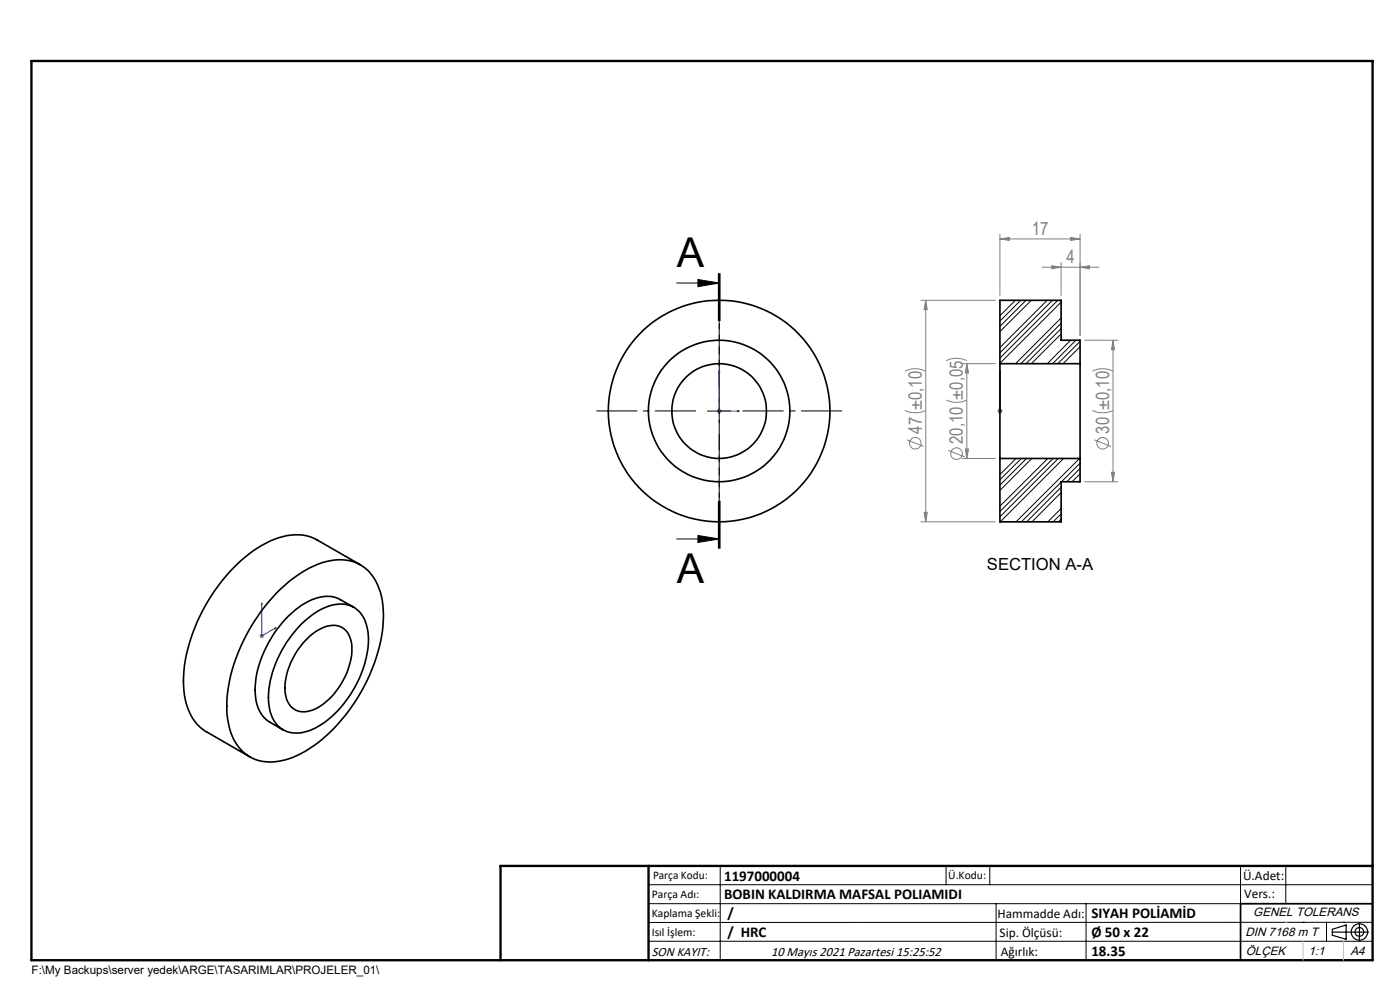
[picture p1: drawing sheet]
<svg xmlns="http://www.w3.org/2000/svg" width="297mm" height="210mm" viewBox="0 0 297 210" stroke-linecap="round" stroke-linejoin="round" font-family="sans-serif">
<g fill="none" stroke="#808080" stroke-width=".21">
<path d="M212.1 50.7l2-.3v.6zM212.1 49.7v13M212.1 50.7h17M221.1 56.7h12M223.1 56.4l2 .3-2 .3zM225.1 55.7v7M227.1 50.4l2 .3-2 .3zM229.1 49.7v21.5M229.1 56.7l2-.3v.6zM192 78.7a4.9 4.9 0 0 1 4.4 0M195.4 63.7h15.7M196.4 63.7v47"/>
<path d="M196.4 63.7l.3 2h-.7zM200.7 76.5a5.1 5.1 0 0 1 4.4 0M204.1 77.1h7M205.1 77.1v20.2M205.1 77.1l.4 2h-.7zM230.1 72.2h7M231.7 78.7a4.8 4.8 0 0 1 4.4 0M236.1 72.2v30M236.1 72.2l.3 2h-.6zM152 87.2h1.1M152.2 86.8l.7 .8M152.6 86.7v1"/>
<path d="M152.9 86.8l-.7 .8M192 87.1a5.2 5.2 0 0 0 4.4 0M192.4 93.3l3.5 1.4M200.7 84.8a4.8 4.8 0 0 0 4.4 0M201.2 95.5l3.5 1.4M204.1 97.3h7M204.8 95.2h.7l-.4 2.1zM211.6 87.2h1M211.8 86.8l.7 .8M212.1 86.7v1M212.5 86.8l-.7 .8M231.7 87.1a5.1 5.1 0 0 0 4.4 0"/>
<path d="M232.2 93.3l3.5 1.4M195.4 110.7h15.7M196 108.7h.7l-.3 2zM230.1 102.2h7M235.8 100.2h.6l-.3 2zM55 134.9h1M55.2 134.5l.7 .7M55.5 134.4v1M55.9 134.5l-.7 .7"/>
<circle cx="194.2" cy="94" r="1.24"/>
<circle cx="202.9" cy="96.2" r="1.24"/>
<circle cx="233.9" cy="94" r="1.23"/>
</g>
<g fill="none" stroke="#000" stroke-width=".21">
<path d="M148.1 59.3l4.5 .7-4.5 .8zM152.4 58v10M152.6 58v10M152.8 58v10M143.5 60h9.1M150.1 87.2h4.9M152.6 84.7v5M143.5 114.3h9.1M148.1 113.6l4.5 .7-4.5 .8zM152.4 106.3v10M152.6 106.3v10M152.8 106.3v10z"/>
<path d="M137.6 187.7h153.6M137.6 191.7h153.6M137.6 199.7h153.6M152.8 183.7v20M200.7 183.7v4M210 183.7v4M211.3 191.7v12M230.4 191.7v12M263.2 183.7v20M272.8 183.7v8M276.4 195.6h.1M281.4 195.6v4.1"/>
<path d="M285 195.6h.1M291.2 195.6l-153.6 .1"/>
</g>
<g fill="none" stroke="#000" stroke-width=".25">
<path d="M282.6 197.7h7.8M282.6 197.1l3-.9v3l-3-.8zM288.4 195.8v3.8M106.2 203.7h185"/>
<circle cx="288.4" cy="197.7" r="1.74"/>
<circle cx="288.4" cy="197.7" r=".93"/>
</g>
<path d="M152.6 78.6v8.6h4.2M152.6 78.6l.1 .4h-.2zM212.1 78.6v.4v-.4M212.1 78.6v8.6M156.4 87.1l.4 .1-.4 .1zM212.1 87.1v.2zM212.1 87.2h.1M55.5 127.9v7l3.1-1.8M55.5 127.9l.1 .3-.1 .1zM58.3 133.2l.3-.1-.3 .3z" fill="none" stroke="#00f" stroke-width=".21"/>
<path d="M147.6 87.2h-21M152.6 82.2v-21M152.6 92.2v21M157.6 87.2h21" fill="none" stroke="#000" stroke-width=".21" stroke-dasharray="15.2 1.3 1.3 1.3" stroke-dashoffset="6.6"/>
<path d="M152.6 58v58.3" fill="none" stroke="#000" stroke-width=".21" stroke-dasharray="6.3 1.3 1.3 1.3" stroke-dashoffset="-.6"/>
<path d="M291.2 191.7h-28v12" fill="none" stroke="#000" stroke-width=".35"/>
<path d="M6.7 12.9h284.5v190.8h-284.5zM137.6 183.7v20M291.2 183.7h-185v20" fill="none" stroke="#000" stroke-width=".5"/>
<path d="M276.4 199.7v4M285 199.7v4" fill="none" stroke="#c0c0c0" stroke-width=".21"/>
<path d="M272.8 195.6h.1" fill="none" stroke="#c0c0c0" stroke-width=".25"/>
<path d="M148.1 59.3l4.5 .7-4.5 .8zM148.1 113.6l4.5 .7-4.5 .8z" fill="#000"/>
<g fill="#00f">
<path d="M156.4 87.1l.4 .1-.4 .1zM152.6 78.6l.1 .4h-.2z"/>
<path d="M58.3 133.2l.3-.1-.3 .3zM55.5 127.9l.1 .3-.1 .1z"/>
<path d="M212.1 87.1v.2zM212.1 78.6v.4zM212.1 87.1v.2zM212.1 78.6v.4z"/>
</g>
<g fill="#808080">
<path d="M229.1 56.7l2-.3v.6zM223.1 56.4l2 .3-2 .3z"/>
<path d="M212.1 50.7l2-.3v.6zM227.1 50.4l2 .3-2 .3z"/>
<path d="M196.4 63.7l.3 2h-.7zM196 108.7h.7l-.3 2zM205.1 77.1l.4 2h-.7zM204.8 95.2h.7l-.4 2.1zM236.1 72.2l.3 2h-.6zM235.8 100.2h.6l-.3 2z"/>
</g>
<g fill="none" stroke="#000" stroke-width=".35">
<path d="M212.1 77.1v20.2M212.1 77.1h17M212.1 77.1v-13.4h13v8.5h4v4.9M229.1 77.1v20.2M212.1 97.3h17M212.1 97.3v13.4h13v-8.5h4v-4.9M76.5 119.8l-9.2-5.3a10.3 10.3 0 0 0-9.1-.1 30.6 30.6 0 0 0-14.1 13.2 33.8 33.8 0 0 0-5.2 17.9 11.6 11.6 0 0 0 4.6 9.5l9.5 5.5M59.4 125.1a21.5 21.5 0 0 1 11.5-6.3 8.6 8.6 0 0 1 9.6 6.2 23.5 23.5 0 0 1-.7 14.6 36.9 36.9 0 0 1-15.1 19.8 12.8 12.8 0 0 1-10.7 1.6 9.9 9.9 0 0 1-5.7-8.3 30.7 30.7 0 0 1 4.4-18.8 37.5 37.5 0 0 1 6.7-8.8zM64 132.3a12.5 12.5 0 0 1 8.4-4.2 5.7 5.7 0 0 1 5.5 5.2 19.8 19.8 0 0 1-3.1 13.3 19.4 19.4 0 0 1-9.4 8.5 5.9 5.9 0 0 1-8.2-4.8 19.2 19.2 0 0 1 3.1-13.3l1.8-2.5zM64.7 136a8.2 8.2 0 0 1 6.7-3.3 4 4 0 0 1 3.2 3.7 15.2 15.2 0 0 1-5.9 12.9 6.1 6.1 0 0 1-6 1.3 4.9 4.9 0 0 1-2.3-4.7 15.7 15.7 0 0 1 4.3-9.9zM75.1 128.8l-2.9-1.6a6.9 6.9 0 0 0-6.8 .4 23.2 23.2 0 0 0-11.2 17.8 8.6 8.6 0 0 0 2.3 7.3l3.5 2.1"/>
<circle cx="152.5" cy="87.2" r="23.5"/>
<circle cx="152.6" cy="87.2" r="15"/>
<circle cx="152.6" cy="87.2" r="10"/>
</g>
<g fill="none" stroke="#000" stroke-width=".21">
<path d="M215.4 63.7l-3.3 3.3M216.5 63.7l-4.4 4.4M217.7 63.7l-5.6 5.5M218.8 63.7l-6.7 6.6M222.1 63.7l-10 10M223.3 63.7l-11.2 11.2M224.4 63.7l-12.3 12.2M225.1 67.4l-9.7 9.7M225.1 68.6l-8.5 8.5M225.1 69.7l-7.4 7.4M225.1 64.1l-13 13M225.1 70.8l-6.3 6.3"/>
<path d="M227.1 72.2l-4.9 4.9M228.2 72.2l-4.9 4.9M229.1 76.9l-.2 .2M229.1 72.4l-4.7 4.7M229.1 73.5l-3.6 3.6M212.2 97.3h-.1M215.5 97.3l-3.4 3.4M216.7 97.3l-4.6 4.5M217.8 97.3l-5.7 5.6M218.9 97.3l-6.8 6.7M222.3 97.3l-10.2 10.1M223.4 97.3l-11.3 11.2"/>
<path d="M224.5 97.3l-12.4 12.3M225.6 97.3l-13.4 13.4M229 97.3l-13.5 13.4M229.1 98.2l-3.9 4M229.1 99.4l-2.8 2.8M225.1 107.9l-2.8 2.8M225.1 102.3l-8.4 8.4M225.1 109l-1.7 1.7M225.1 103.4l-7.3 7.3M225.1 110.1l-.6 .6M225.1 104.5l-6.2 6.2M229.1 100.5l-1.7 1.7"/>
</g>
<g font-size="8.7">
<text x="143.6" y="56.6">A</text>
<text x="143.6" y="123.7">A</text>
</g>
<g font-size="3.9" fill="#808080">
<text x="218.9" y="49.8">17</text>
<text x="226.3" y="55.8">4</text>
<text x="195.5" y="92" transform="rotate(-90 195.5 92)">47 ±0,10</text>
<text x="204.3" y="94.2" transform="rotate(-90 204.3 94.2)">20,10 ±0,05</text>
<text x="235.3" y="92" transform="rotate(-90 235.3 92)">30 ±0,10</text>
</g>
<text font-size="3.5" x="209.4" y="120.9">SECTION A-A</text>
<g font-size="3.2">
<text x="153.6" y="190.8">BOBIN KALDIRMA MAFSAL POLIAMIDI</text>
<text x="153.6" y="186.8">1197000004</text>
<text x="154.3" y="194.8">/</text>
<text x="231.5" y="194.8">SIYAH POLİAMİD</text>
<text x="154.3" y="198.8">/ HRC</text>
<text x="231.5" y="198.7">Ø 50 x 22</text>
<text x="231.5" y="202.8">18.35</text>
</g>
<g font-size="2.8">
<text x="263.7" y="186.7">Ü.Adet:</text>
<text x="263.9" y="190.5">Vers.:</text>
<text x="211.6" y="194.8">Hammadde Adı:</text>
<text x="138.3" y="202.8">SON KAYIT:</text>
<text x="163.6" y="202.8">10 Mayıs 2021 Pazartesi 15:25:52</text>
<text x="212.1" y="198.7">Sip. Ölçüsü:</text>
<text x="212.3" y="202.7">Ağırlık:</text>
</g>
<g font-size="2.6">
<text x="265.9" y="194.4">GENEL TOLERANS</text>
<text x="264.2" y="198.5">DIN 7168 m T</text>
<text x="264.3" y="202.6">ÖLÇEK</text>
<text x="277.6" y="202.6">1:1</text>
<text x="286.5" y="202.6">A4</text>
</g>
<g font-size="2.5">
<text x="138.3" y="190.5">Parça Adı:</text>
<text x="138.5" y="186.5">Parça Kodu:</text>
<text x="201.2" y="186.5">Ü.Kodu:</text>
<text x="138.3" y="194.5">Kaplama Şekli:</text>
<text x="138.3" y="198.6">Isıl İşlem:</text>
<text x="6.7" y="206.7">F:\My Backups\server yedek\ARGE\TASARIMLAR\PROJELER_01\</text>
</g>
</svg>
